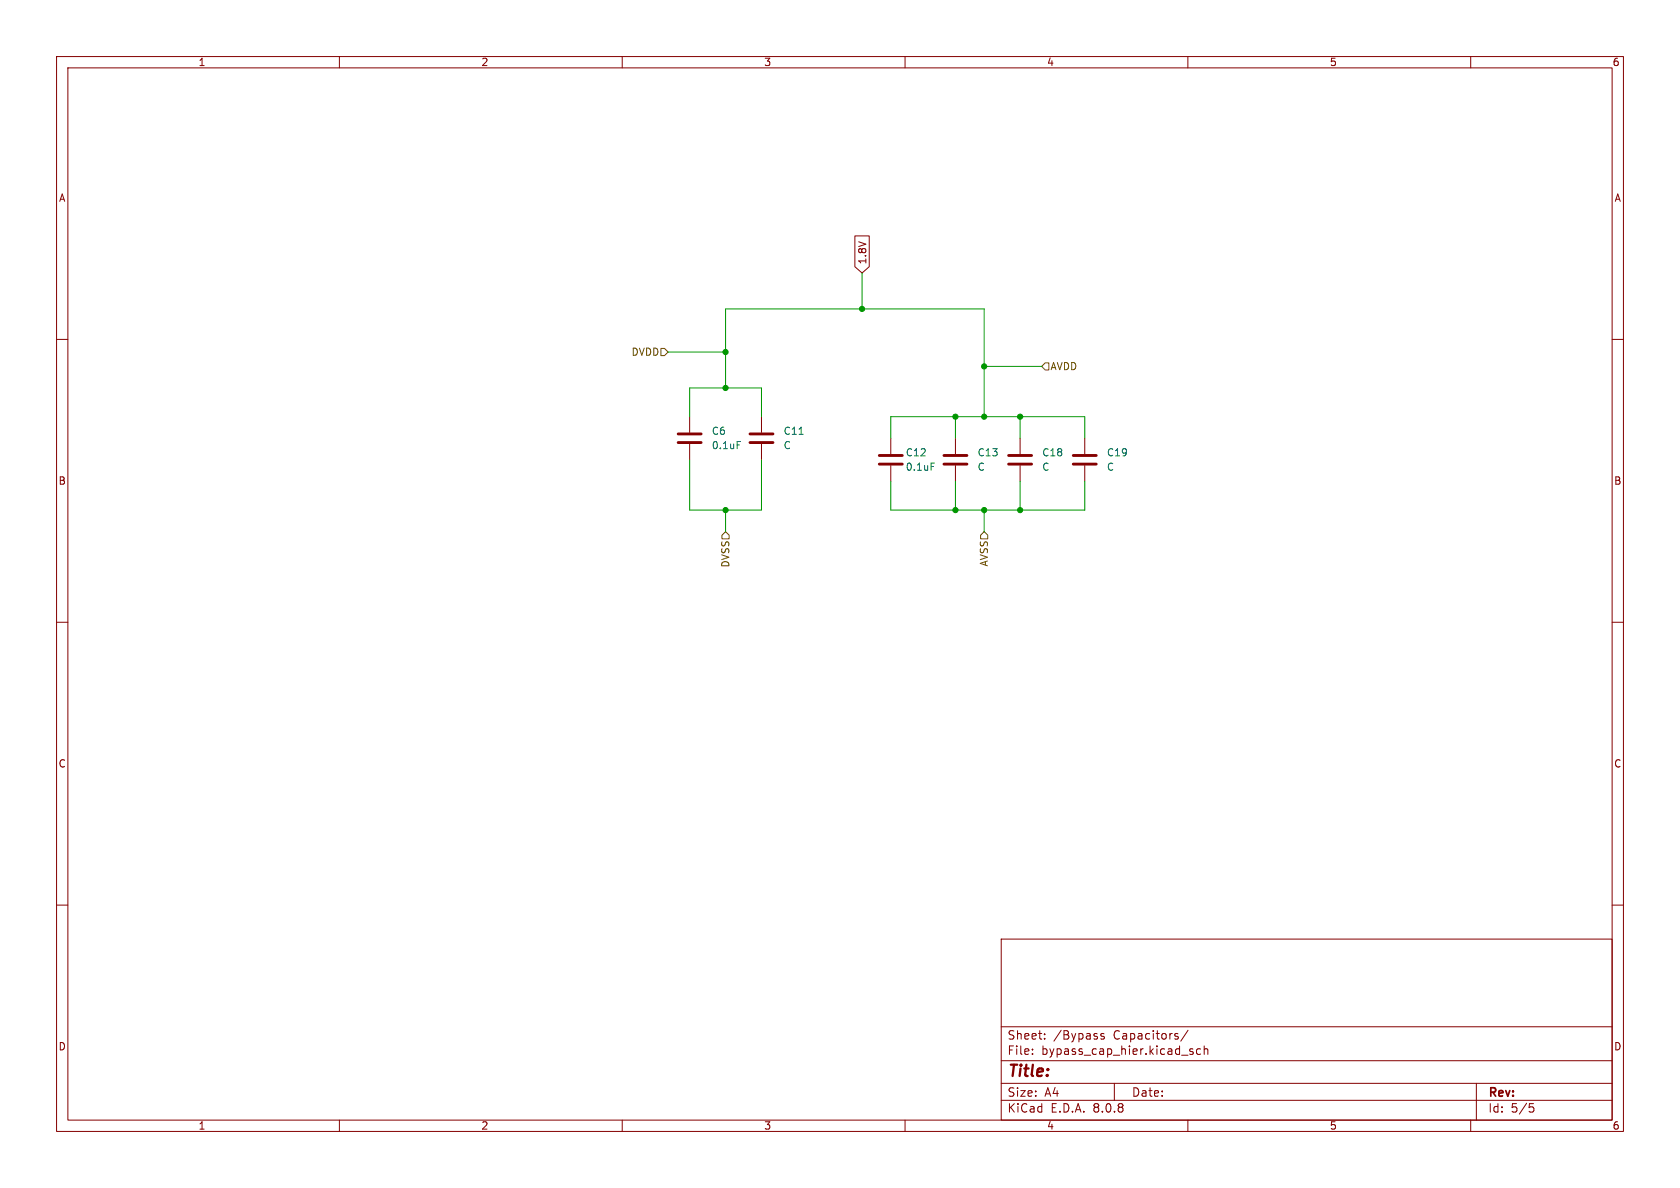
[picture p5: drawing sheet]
<svg xmlns="http://www.w3.org/2000/svg" width="297mm" height="210mm" viewBox="0 0 297 210" stroke-linecap="round" stroke-linejoin="round" font-family="sans-serif">
<g fill="none" stroke="#840000" stroke-width=".18">
<path d="M10 10h277v190h-277zM12 12h273v186h-273zM60 10v2M110 10v2M160 10v2M210 10v2M260 10v2M151.1 41.7h2.6v5.4l-1.3 1.2-1.3-1.2zM10 60h2M121.9 73.7v2.8M121.9 78.5v2.8M134.6 73.7v2.8"/>
<path d="M134.6 78.5v2.8M157.5 77.5v2.8M168.9 77.5v2.8M180.3 77.5v2.8M191.8 77.5v2.8M285 60h2M157.5 82.3v2.8M168.9 82.3v2.8M180.3 82.3v2.8M191.8 82.3v2.8M10 110h2M285 110h2"/>
<path d="M10 160h2M177 166h108v32h-108zM285 160h2M60 198v2M110 198v2M160 198v2M177 194.5h108M177 191.5h108M177 187.5h108M177 181.5h108M182.5 186.3v.1M182.5 185.5v.1"/>
<path d="M184.7 183.6v.1M184.7 182.8v.1M195.2 182.8l-.4-.1-.2 .2 .1 .2 .5 .2v.3h-.6M197 191.5v3M208.1 183.2l.2 .2-.2 .3M208.1 182.7l.1 .1M210 198v2M210 182.1l-1.3 2M210.3 185.7l.7 .4-.3 .3-.4-.1M210.9 185.5l-.4-.1-.2 .2M212.2 185.5l-.4-.1-.3 .3v.4l.2 .2h.5M212.9 185.5l.2-.1 .4 .1v.9"/>
<path d="M212.9 184.9v1.5M260 198v2M261 191.5v6.5M270.4 195.1h.7M270.5 195.7h.4l.3 .3-.2 .5-.5 .1"/>
</g>
<path d="M119.9 78.2h4.1M119.9 76.7h4.1M132.6 78.2h4.1M132.6 76.7h4.1M155.4 82h4.1M155.4 80.5h4.1M166.9 82h4M166.9 80.5h4M178.3 82h4.1M178.3 80.5h4.1M189.7 82h4.1M189.7 80.5h4.1" fill="none" stroke="#840000" stroke-width=".51"/>
<path d="M130.3 78h.6M141.3 76.8h.7M164.6 81.9h.6" fill="none" stroke="#006464" stroke-width=".18"/>
<path d="M116.8 61.6h.7l.6 .6-.6 .7h-.7zM184.8 64.1h.6v1.3h-.6l-.7-.6zM128.3 94l.6 .6v.7h-1.3v-.7zM174 94l.6 .6v.7h-1.2v-.7z" fill="none" stroke="#725600" stroke-width=".18"/>
<g fill="none" stroke="#009600" stroke-width=".18">
<path d="M152.4 48.3v6.3M118.1 62.2h10.2M121.9 73.7v-5.1h12.7v5.1M128.3 68.6v-14h45.7v19.1M157.5 77.5v-3.8h34.3v3.8M168.9 73.7v3.8M174 64.8h10.1M180.3 73.7v3.8M121.9 81.3v8.9h12.7v-8.9M128.3 90.2v3.8M157.5 85.1v5.1h34.3v-5.1M168.9 85.1v5.1"/>
<path d="M174 90.2v3.8M180.3 85.1v5.1"/>
</g>
<g fill="#009600" stroke="#009600" stroke-width=".18">
<circle cx="152.4" cy="54.6" r=".46"/>
<circle cx="128.3" cy="62.2" r=".46"/>
<circle cx="128.3" cy="68.6" r=".46"/>
<circle cx="128.3" cy="90.2" r=".46"/>
<circle cx="174" cy="73.7" r=".46"/>
<circle cx="180.3" cy="73.7" r=".46"/>
<circle cx="168.9" cy="73.7" r=".46"/>
<circle cx="174" cy="90.2" r=".46"/>
<circle cx="180.3" cy="90.2" r=".46"/>
<circle cx="174" cy="64.8" r=".46"/>
<circle cx="168.9" cy="90.2" r=".46"/>
</g>
<text font-size="2.8" fill="#840000" x="178" y="190.9">Title:</text>
<g font-size="2.1" fill="#840000">
<text x="178" y="184">Sheet:</text>
<text x="186.2" y="184">/Bypass</text>
<text x="196.9" y="184">Capacitors/</text>
<text x="178" y="186.7">File:</text>
<text x="184.1" y="186.7">bypass_cap_hier.kicad_sch</text>
<text x="178" y="196.9">KiCad</text>
<text x="178" y="194.1">Size:</text>
<text x="184.7" y="194.1">A4</text>
<text x="185.7" y="196.9">E.D.A.</text>
<text x="193.3" y="196.9">8.0.8</text>
<text x="200" y="194.1">Date:</text>
<text x="263" y="194.3">Rev:</text>
<text x="263" y="196.9">Id:</text>
<text x="267.1" y="196.9">5/5</text>
</g>
<g font-size="1.8" fill="#840000">
<text x="35" y="11.9">1</text>
<text x="85" y="11.9">2</text>
<text x="135" y="11.9">3</text>
<text x="185" y="11.9">4</text>
<text x="235" y="11.9">5</text>
<text x="285" y="11.9">6</text>
<text x="10.3" y="35.9">A</text>
<text x="285.3" y="35.9">A</text>
<text x="153.4" y="46.8" transform="rotate(-90 153.4 46.8)">1.8V</text>
<text x="10.3" y="85.9">B</text>
<text x="285.3" y="85.9">B</text>
<text x="10.3" y="135.9">C</text>
<text x="285.3" y="135.9">C</text>
<text x="10.3" y="185.9">D</text>
<text x="285.3" y="185.9">D</text>
<text x="35" y="199.9">1</text>
<text x="85" y="199.9">2</text>
<text x="135" y="199.9">3</text>
<text x="185" y="199.9">4</text>
<text x="235" y="199.9">5</text>
<text x="285" y="199.9">6</text>
</g>
<g font-size="1.8" fill="#725600">
<text x="111.5" y="63.1">DVDD</text>
<text x="185.6" y="65.6">AVDD</text>
<text x="129.1" y="100.4" transform="rotate(-90 129.1 100.4)">DVSS</text>
<text x="174.9" y="100.2" transform="rotate(-90 174.9 100.2)">AVSS</text>
</g>
<g font-size="1.8" fill="#006464">
<text x="125.7" y="77.1">C6</text>
<text x="138.4" y="77.1">C11</text>
<text x="125.7" y="79.6">0.1uF</text>
<text x="138.4" y="79.6">C</text>
<text x="160" y="80.9">C12</text>
<text x="160" y="83.4">0.1uF</text>
<text x="172.7" y="80.9">C13</text>
<text x="172.7" y="83.4">C</text>
<text x="184.2" y="80.9">C18</text>
<text x="184.2" y="83.4">C</text>
<text x="195.6" y="80.9">C19</text>
<text x="195.6" y="83.4">C</text>
</g>
</svg>
